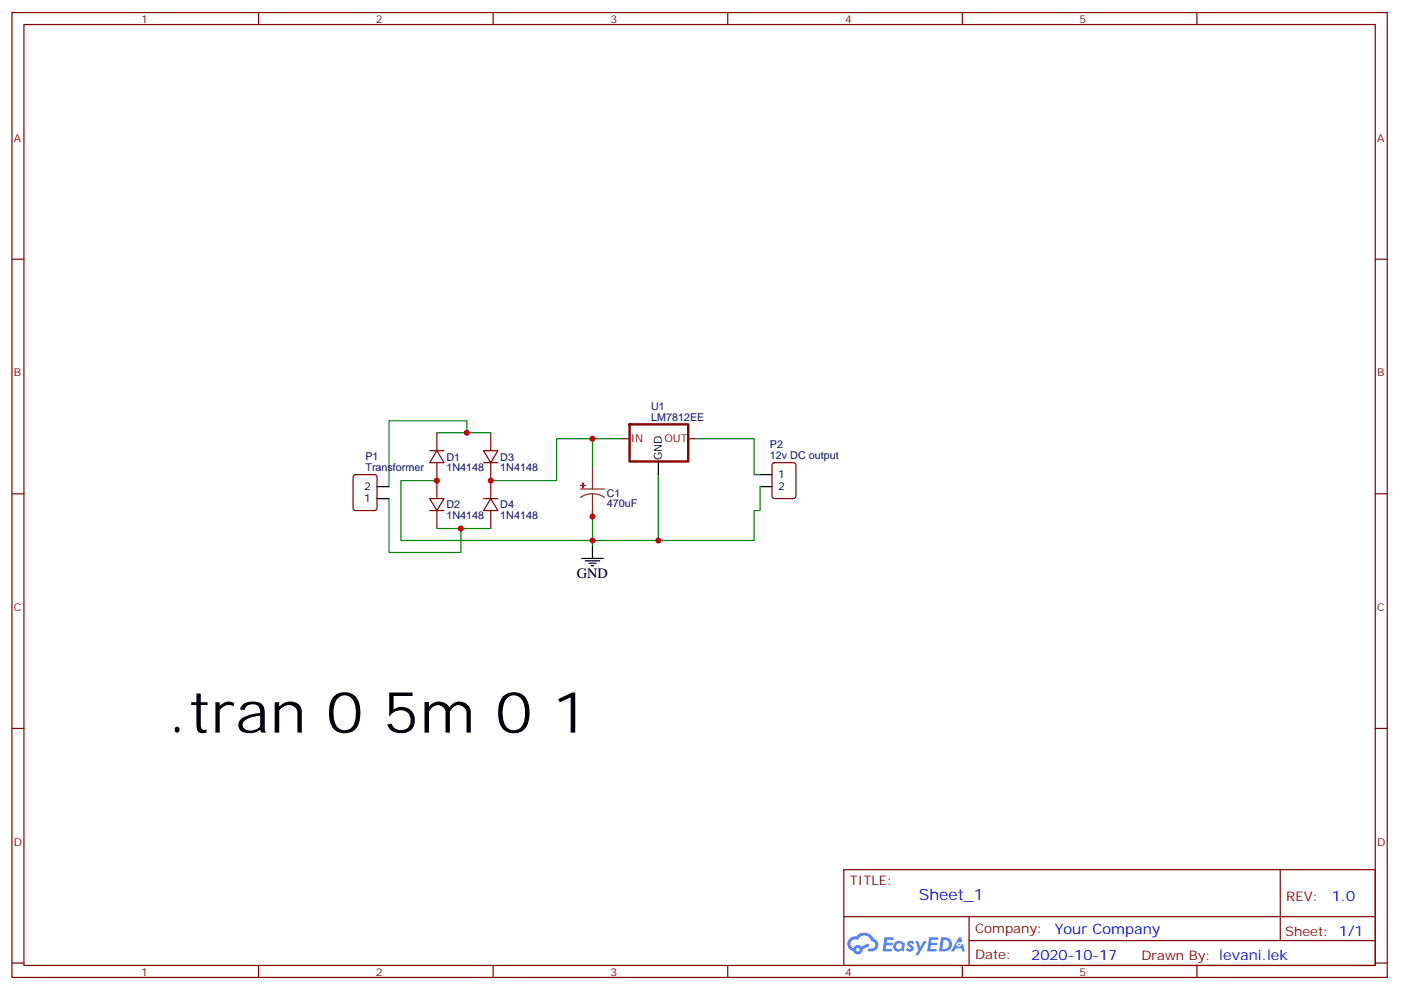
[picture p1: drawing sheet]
<svg xmlns="http://www.w3.org/2000/svg" width="413mm" height="292mm" viewBox="0 0 413 292" stroke-linecap="round" stroke-linejoin="round" font-family="sans-serif">
<g fill="none" stroke="#870000" stroke-width=".35">
<path d="M3.5 3.7h405.4v284.3h-405.4zM7.1 7.2h398.2v277.3h-398.2zM76.2 3.7v3.5M145.3 3.7v3.5M214.5 3.7v3.5M283.6 3.7v3.5M352.8 3.7v3.5M3.5 76.4h3.6M405.3 76.4h3.6M3.5 145.5h3.6M405.3 145.5h3.6M3.5 214.7h3.6"/>
<path d="M405.3 214.7h3.6M248.7 256.3h156.6v28.2h-156.6zM377.3 256.3v20.9M248.7 270.1h156.5M285.6 277.2h119.6M285.6 270.1v14.2M3.5 283.8h3.6M76.2 284.5v3.5M145.3 284.5v3.5M214.5 284.5v3.5M283.6 284.5v3.5M352.8 284.5v3.5"/>
<path d="M405.3 283.8h3.6"/>
</g>
<g fill="#5487ff">
<path d="M267.7 277.5a1.22 1.22 0 0 1 1.7 .2l-.4 .6a.47 .47 0 0 0-.3-.4 .47 .47 0 0 0-.5 .2l.1 .2a1.14 1.14 0 0 1 .8 1.8 1.14 1.14 0 0 1-1.9 0l-.2-.2 .5-.6 .7 .5a.29 .29 0 0 0 .3-.3 .29 .29 0 0 0-.2-.3 1.04 1.04 0 0 1-.6-1.7z"/>
<path d="M260.7 276.2h2.4l.3 .2-.2 .5-1.8 .1-.1 .8h1.5l.3 .4-.3 .4h-1.6l-.2 1.1h1.7l.2 .3-.2 .3-2.6 .1z"/>
<path d="M273.8 276.2h2.4l.3 .2-.1 .5-1.8 .1-.2 .8h1.6l.3 .4-.4 .4-1.6-.1-.1 1.1 1.7 .1 .2 .3-.2 .3-2.6 .1z"/>
<path d="M282.6 276.2h.7l.3 1.3-.6 .3a.69 .69 0 0 0-1 .3 .69 .69 0 0 0 .4 .9 .69 .69 0 0 0 .9-.6l.5-.2 .6 2.2h-.8l-.2-.9h-1.8l-.5 .9h-.8z"/>
<path d="M269.8 277.3h.8l.6 1.8 1.1-1.8h.9l-2.6 4.2h-.8l.9-1.5z"/>
<path d="M277.4 276.2l-.6 4.2h1.3a2.11 2.11 0 0 0 2.5-2.1 2.11 2.11 0 0 0-2.5-2.1zM278.1 277a1.39 1.39 0 0 1 1.7 1.4 1.39 1.39 0 0 1-1.8 1.2h-.3z"/>
<path d="M263.7 277.8a1.54 1.54 0 0 0-.1 2.2 1.54 1.54 0 0 0 2.2 .1l.6 .3 .3-2.3-.2-.3h-.4a1.49 1.49 0 0 0-2.4 0zM264 278.8a.94 .94 0 0 1 1.8 0 .94 .94 0 0 1-1.8 0z"/>
<path d="M250.4 276.6a2.18 2.18 0 0 0 1.1 3.7 1.44 1.44 0 0 0 1.6 .9 1.44 1.44 0 0 0 1.2-1.4l2-1.1-.5-.7-1.9 1a1.47 1.47 0 0 0-2.4 .4 1.39 1.39 0 0 1-.7-1.9 1.39 1.39 0 0 1 2-.5 2.12 2.12 0 0 1 2.2-1.3 2.12 2.12 0 0 1 1.9 1.7 1.14 1.14 0 0 1 1.1 1.4 1.14 1.14 0 0 1-1.7 .7 .43 .43 0 0 0-.5 .4 .43 .43 0 0 0 .4 .5 1.98 1.98 0 0 0 2.5-1.2 1.98 1.98 0 0 0-1.2-2.6 3.1 3.1 0 0 0-5.3-.6l-.9 .1zM252.3 279.9a.55 .55 0 0 1 1.1 0 .55 .55 0 0 1-1.1 0z"/>
<circle cx="282.6" cy="278.3" r=".26"/>
</g>
<g fill="none" stroke="#870000" stroke-width=".35">
<path d="M126.6 132.8h4.3M128.8 132.8l2.1 3.5h-4.3zM128.8 127.5v5.3M128.8 136.3v10.6M142.5 132.8h4.3l-2.2 3.5zM142.5 136.3h4.3M144.6 127.5v5.3M144.6 136.3v10.6M183.4 129.3h1.8M202.8 129.3h1.8M227.8 136.6l.4-.3h5.7l.6 .5 .1 9.4-.5 .7h-5.9l-.6-.4-.1-9.4zM104.3 140.1l.5-.2h5.6l.7 .4v9.5l-.4 .6-5.9 .1-.7-.5v-9.4z"/>
<path d="M126.6 146.9h4.3l-2.1 3.6zM126.6 150.5h4.3M128.8 150.5v5.3M142.5 146.9h4.3M144.6 146.9l2.2 3.6h-4.3zM144.6 150.5v5.3"/>
</g>
<path d="M128.8 127.5h15.8M137.6 127.5v-3.5h-22.9v19.4M174.6 129.3h-10.6v12.3h-19.4M183.4 129.3h-8.8v8.8M194 139.9v19.4h-75.8v-17.7h10.6M204.6 129.3h17.6v10.6h1.8M114.7 146.9v15.9h21.1v-7M128.8 155.8h15.8M174.6 150.5v10.5M224 143.4v7.1h-1.8v8.8h-28.2" fill="none" stroke="#008700" stroke-width=".35"/>
<path d="M194 136.3v3.6M224 139.9h3.5M111.1 146.9h3.6M111.1 143.4h3.6M224 143.4h3.5M171.4 164.6h6.4M172.5 165.3h4.2M173.6 166h2.1M174.3 166.7h.7M174.6 161v3.6" fill="none" stroke="#000" stroke-width=".35"/>
<path d="M174.6 138.1v6M171.1 144.1h7.1M174.6 145.5l1.9 .3 1.7 .8M174.6 145.5l-1.8 .3-1.7 .8M174.6 145.5v6.7" fill="none" stroke="#8c2424" stroke-width=".35"/>
<g fill="#8c2424" stroke="#8c2424" stroke-width=".35">
<path d="M171.1 143.1h1.4z"/>
<path d="M171.8 142.3v1.5z"/>
</g>
<path d="M185.6 125.1h17.2v10.9h-17.2z" fill="none" stroke="#870000" stroke-width=".71"/>
<g fill="#c00">
<circle cx="174.6" cy="152.2" r=".88"/>
<circle cx="128.8" cy="141.6" r=".88"/>
<circle cx="174.6" cy="159.3" r=".88"/>
<circle cx="144.6" cy="141.6" r=".88"/>
<circle cx="174.6" cy="129.3" r=".88"/>
<circle cx="137.6" cy="127.5" r=".88"/>
<circle cx="135.8" cy="155.8" r=".88"/>
<circle cx="194" cy="159.3" r=".88"/>
</g>
<text font-size="16.9" x="49.4" y="215.9">.tran 0 5m 0 1</text>
<text font-size="4.6" fill="#00f" x="270.8" y="265.3">Sheet_1</text>
<text font-size="4.2" x="170" y="170.2">GND</text>
<g font-size="4.2" fill="#00f">
<text x="392.5" y="265.6">1.0</text>
<text x="310.9" y="275.1">Your Company</text>
<text x="304" y="282.9">2020-10-17</text>
</g>
<g font-size="3.9" fill="#800">
<text x="250.5" y="260.9">TITLE:</text>
<text x="379.1" y="265.6">REV:</text>
<text x="287.4" y="275.1">Company:</text>
<text x="378.7" y="275.7">Sheet: 1/1</text>
<text x="287.4" y="282.8">Date:</text>
<text x="336.4" y="282.8">Drawn By: levani.lek</text>
</g>
<g font-size="3.2" fill="#800">
<text x="41.6" y="6.7">1</text>
<text x="110.8" y="6.7">2</text>
<text x="179.9" y="6.7">3</text>
<text x="249.1" y="6.7">4</text>
<text x="318.2" y="6.7">5</text>
<text x="4.1" y="41.8">A</text>
<text x="405.9" y="41.8">A</text>
<text x="4.1" y="110.9">B</text>
<text x="405.9" y="110.9">B</text>
<text x="4.1" y="180.1">C</text>
<text x="405.9" y="180.1">C</text>
<text x="4.1" y="249.2">D</text>
<text x="405.9" y="249.2">D</text>
<text x="41.6" y="287.5">1</text>
<text x="110.8" y="287.5">2</text>
<text x="179.9" y="287.5">3</text>
<text x="249.1" y="287.5">4</text>
<text x="318.2" y="287.5">5</text>
</g>
<g font-size="3.2" fill="#000080">
<text x="191.9" y="124">LM7812EE</text>
<text x="191.9" y="120.8">U1</text>
<text x="107.7" y="135.6">P1</text>
<text x="131.6" y="135.7">D1</text>
<text x="147.5" y="135.7">D3</text>
<text x="226.9" y="135.3">12v DC output</text>
<text x="226.9" y="132.1">P2</text>
<text x="107.7" y="138.8">Transformer</text>
<text x="131.6" y="138.9">1N4148</text>
<text x="147.5" y="138.9">1N4148</text>
<text x="131.6" y="149.8">D2</text>
<text x="147.5" y="149.8">D4</text>
<text x="178.9" y="149.5">470uF</text>
<text x="178.9" y="146.3">C1</text>
<text x="131.6" y="153">1N4148</text>
<text x="147.5" y="153">1N4148</text>
</g>
<g font-size="3.2" fill="#880001">
<text x="185.9" y="130.4">IN</text>
<text x="195.8" y="130.4">OUT</text>
</g>
<g font-size="3.2">
<text x="195.1" y="135.6" transform="rotate(-90 195.1 135.6)">GND</text>
<text x="229.3" y="140.9">1</text>
<text x="107.3" y="148">1</text>
<text x="107.3" y="144.5">2</text>
<text x="229.3" y="144.5">2</text>
</g>
</svg>
